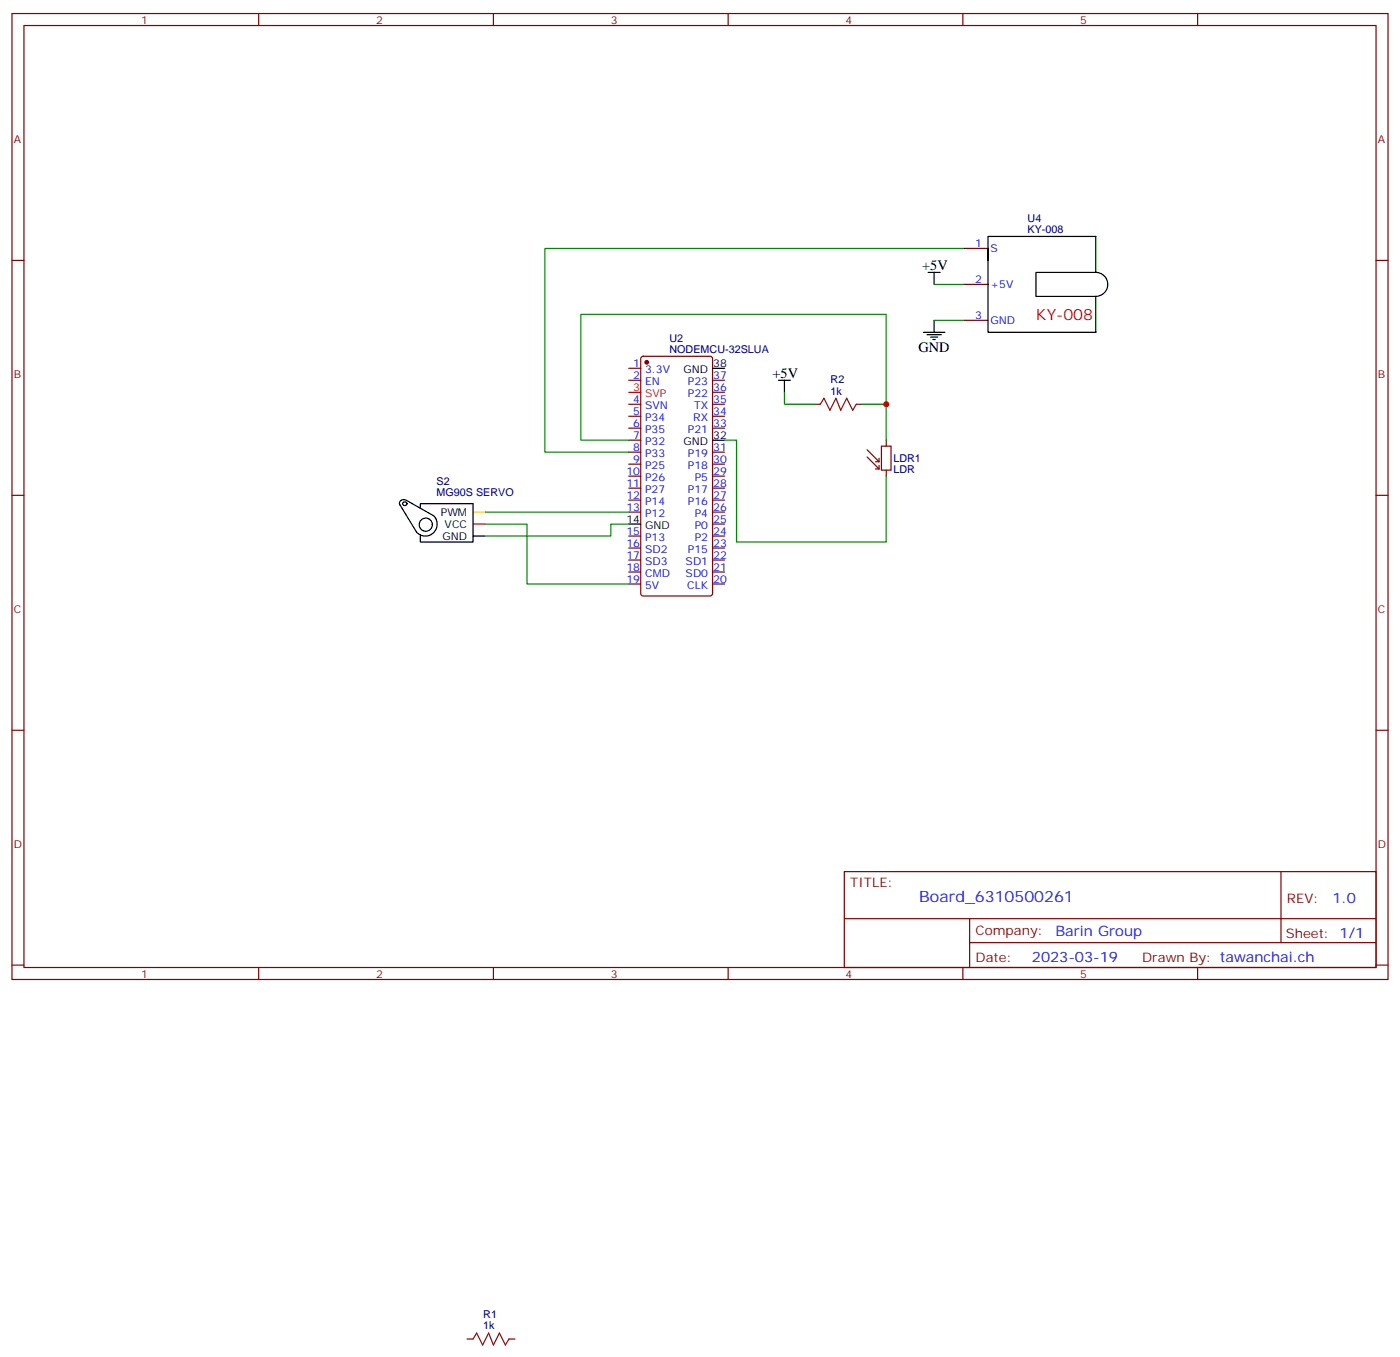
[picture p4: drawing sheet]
<svg xmlns="http://www.w3.org/2000/svg" width="412mm" height="399mm" viewBox="0 0 412 399" stroke-linecap="round" stroke-linejoin="round" font-family="sans-serif">
<g fill="none" stroke="#870000" stroke-width=".35">
<path d="M3.5 4h405.4v284.3h-405.4zM7.1 7.5h398.2v277.3h-398.2zM76.2 4v3.5M145.3 4v3.5M214.5 4v3.5M283.6 4v3.5M352.8 4v3.5M3.5 76.7h3.6M284 73.1h7M405.3 76.7h3.6M284 83.7h7M284 94.3h7"/>
<path d="M185.2 108.4h3.5M185.2 111.9h3.5M185.2 119h3.5M189 105.1l.4-.2h19.8l.6 .4 .1 69.4-.5 .7h-20l-.6-.4-.1-69.4zM209.9 111.9h3.5M209.9 119h3.5M209.9 115.5h3.5M239.9 119h1.8M252.2 119h1.8M185.2 122.5h3.5M185.2 126h3.5M185.2 129.6h3.5"/>
<path d="M185.2 133.1h3.5M185.2 136.6h3.5M209.9 122.5h3.5M209.9 126h3.5M209.9 133.1h3.5M209.9 136.6h3.5M3.5 145.8h3.6M185.2 140.2h3.5M185.2 143.7h3.5M185.2 147.2h3.5M185.2 150.7h3.5M185.2 157.8h3.5"/>
<path d="M209.9 140.2h3.5M209.9 143.7h3.5M209.9 147.2h3.5M209.9 150.7h3.5M209.9 157.8h3.5M209.9 154.3h3.5M405.3 145.8h3.6M185.2 161.3h3.5M185.2 164.9h3.5M185.2 168.4h3.5M185.2 171.9h3.5M209.9 161.3h3.5"/>
<path d="M209.9 164.9h3.5M209.9 168.4h3.5M209.9 171.9h3.5M3.5 214.9h3.6M405.3 214.9h3.6M248.7 256.6h156.6v28.2h-156.6zM377.3 256.6v20.9M248.7 270.4h156.5M285.6 277.5h119.6M285.6 270.4v14.1M3.5 284.1h3.6M76.2 284.8v3.5"/>
<path d="M145.3 284.8v3.5M214.5 284.8v3.5M283.6 284.8v3.5M352.8 284.8v3.5M405.3 284.1h3.6M137.6 394.2h1.7M149.9 394.2h1.8"/>
</g>
<g fill="none" stroke="#000" stroke-width=".35">
<path d="M291 73.1v-3.5h31.8v10.6h-17.6v7h17.6M291 76.7v-3.6v24.7h31.8v-10.6M272 97.8h6.3M273 98.5h4.3M273.4 80.2h3.5M274.1 99.2h2.1M274.8 99.9h.7M275.2 80.2v3.5M275.2 94.3v3.5M322.7 80.2a3.5 3.5 0 0 1 3.6 3.5 3.5 3.5 0 0 1-3.5 3.5M209.9 108.4h3.5M229.3 111.9h3.5"/>
<path d="M231.1 111.9v3.6M209.9 129.6h3.5M117.8 148.6l5 8.1M119.5 147.2a1.16 1.16 0 0 0-1.4 .2 1.16 1.16 0 0 0-.2 1.3M119.6 147.2l8.1 4.6M123.8 149.3v-1h15.5v11.3h-15.5v-2.2M127.8 151.8a3.5 3.5 0 0 1 0 4.9 3.5 3.5 0 0 1-5 .1M139.3 157.8h3.6M185.2 154.3h3.5"/>
<circle cx="119.3" cy="148.3" r=".61"/>
<circle cx="125.4" cy="154.4" r="1.94"/>
</g>
<path d="M255.4 134.5l3.5 3.5M255.4 132.4l3.5 3.5M257.9 138h1M257.9 135.9h1M258.9 134.9v1M258.9 137v1M259.6 131.3h2.9v7.1h-2.9zM261.1 129.6v1.7M261.1 138.4v1.8" fill="none" stroke="#850000" stroke-width=".35"/>
<path d="M139.3 150.7h3.6" fill="none" stroke="#fc0" stroke-width=".35"/>
<path d="M185.2 115.5h3.5M139.3 154.3h3.6" fill="none" stroke="#f00" stroke-width=".35"/>
<circle cx="190.5" cy="106.6" r=".53" fill="#870000" stroke="#870000" stroke-width=".35"/>
<path d="M241.7 119l1-1.8 1.8 3.6 1.7-3.6 1.4 3.6 1.8-3.6 1.8 3.6 1-1.8M139.3 394.2l1.1-1.8 1.8 3.5 1.7-3.5 1.4 3.5 1.8-3.5 1.8 3.5 1-1.7" fill="none" stroke="#a10000" stroke-width=".35"/>
<path d="M284 73.1h-123.5v60h24.7M275.2 83.7h8.8M275.2 94.3h8.8M231.1 115.5v3.5h8.8M254 119h7.1M185.2 129.6h-14.1v-37.1h90v37.1M213.4 129.6h3.6v30h44.1v-19.4M142.9 154.3h12.3v17.6h30M142.9 150.7h42.3M185.2 154.3h-5.3v3.5h-37" fill="none" stroke="#008700" stroke-width=".35"/>
<circle cx="261.1" cy="119" r=".88" fill="#c00"/>
<text font-size="4.6" fill="#c00" x="305.2" y="94.3">KY-008</text>
<text font-size="4.6" fill="#00f" x="270.8" y="265.6">Board_6310500261</text>
<g font-size="4.2">
<text x="271.6" y="79.5">+5V</text>
<text x="270.6" y="103.5">GND</text>
<text x="227.5" y="111.2">+5V</text>
</g>
<g font-size="4.2" fill="#00f">
<text x="392.5" y="265.8">1.0</text>
<text x="310.9" y="275.4">Barin Group</text>
<text x="304" y="283.2">2023-03-19</text>
</g>
<g font-size="3.9" fill="#800">
<text x="250.5" y="261.2">TITLE:</text>
<text x="379.1" y="265.8">REV:</text>
<text x="287.4" y="275.4">Company:</text>
<text x="378.7" y="276">Sheet: 1/1</text>
<text x="287.4" y="283">Date:</text>
<text x="336.4" y="283.1">Drawn By: tawanchai.ch</text>
</g>
<g font-size="3.2" fill="#800">
<text x="41.6" y="7">1</text>
<text x="110.8" y="7">2</text>
<text x="179.9" y="7">3</text>
<text x="249.1" y="7">4</text>
<text x="318.2" y="7">5</text>
<text x="4.1" y="42.1">A</text>
<text x="405.9" y="42.1">A</text>
<text x="4.1" y="111.2">B</text>
<text x="405.9" y="111.2">B</text>
<text x="4.1" y="180.4">C</text>
<text x="405.9" y="180.4">C</text>
<text x="4.1" y="249.5">D</text>
<text x="405.9" y="249.5">D</text>
<text x="41.6" y="287.8">1</text>
<text x="110.8" y="287.8">2</text>
<text x="179.9" y="287.8">3</text>
<text x="249.1" y="287.8">4</text>
<text x="318.2" y="287.8">5</text>
</g>
<g font-size="3.2" fill="#000080">
<text x="302.7" y="65.4">U4</text>
<text x="302.7" y="68.5">KY-008</text>
<text x="197.2" y="100.7">U2</text>
<text x="197.2" y="103.8">NODEMCU-32SLUA</text>
<text x="244.7" y="112.8">R2</text>
<text x="244.7" y="116.2">1k</text>
<text x="263.2" y="136">LDR1</text>
<text x="128.6" y="142.9">S2</text>
<text x="263.2" y="139.2">LDR</text>
<text x="128.6" y="146">MG90S SERVO</text>
<text x="142.4" y="388">R1</text>
<text x="142.4" y="391.3">1k</text>
</g>
<g font-size="3.2" fill="#00f">
<text x="287.3" y="72.8">1</text>
<text x="291.7" y="74.2">S</text>
<text x="287.3" y="83.4">2</text>
<text x="291.7" y="84.8">+5V</text>
<text x="287.3" y="93.9">3</text>
<text x="291.7" y="95.4">GND</text>
<text x="186.5" y="108.1">1</text>
<text x="186.5" y="111.6">2</text>
<text x="190" y="109.8">3.3V</text>
<text x="190" y="113.3">EN</text>
<text x="202.6" y="113.3">P23</text>
<text x="210.1" y="111.6">37</text>
<text x="186.5" y="118.6">4</text>
<text x="202.6" y="116.9">P22</text>
<text x="210.1" y="118.6">35</text>
<text x="210.1" y="115.1">36</text>
<text x="186.5" y="122.2">5</text>
<text x="186.5" y="125.7">6</text>
<text x="190" y="120.4">SVN</text>
<text x="190" y="123.9">P34</text>
<text x="204.2" y="123.9">RX</text>
<text x="204.5" y="120.4">TX</text>
<text x="210.1" y="125.7">33</text>
<text x="210.1" y="122.2">34</text>
<text x="186.5" y="129.2">7</text>
<text x="190" y="127.5">P35</text>
<text x="190" y="131">P32</text>
<text x="202.6" y="127.5">P21</text>
<text x="186.5" y="132.8">8</text>
<text x="186.5" y="136.3">9</text>
<text x="190" y="134.5">P33</text>
<text x="202.6" y="134.5">P19</text>
<text x="210.1" y="136.3">30</text>
<text x="210.1" y="132.8">31</text>
<text x="184.5" y="139.8">10</text>
<text x="184.5" y="143.3">11</text>
<text x="190" y="138">P25</text>
<text x="190" y="141.6">P26</text>
<text x="202.6" y="138">P18</text>
<text x="204.7" y="141.6">P5</text>
<text x="210.1" y="143.3">28</text>
<text x="210.1" y="139.8">29</text>
<text x="184.5" y="146.9">12</text>
<text x="190" y="145.1">P27</text>
<text x="190" y="148.6">P14</text>
<text x="202.6" y="148.6">P16</text>
<text x="202.6" y="145.1">P17</text>
<text x="210.1" y="146.9">27</text>
<text x="184.5" y="150.4">13</text>
<text x="190" y="152.2">P12</text>
<text x="204.7" y="155.7">P0</text>
<text x="204.7" y="152.2">P4</text>
<text x="210.1" y="153.9">25</text>
<text x="210.1" y="150.4">26</text>
<text x="184.5" y="157.4">15</text>
<text x="184.5" y="161">16</text>
<text x="190" y="159.2">P13</text>
<text x="204.7" y="159.2">P2</text>
<text x="210.1" y="161">23</text>
<text x="210.1" y="157.4">24</text>
<text x="184.5" y="164.5">17</text>
<text x="190" y="162.7">SD2</text>
<text x="190" y="166.3">SD3</text>
<text x="202" y="166.3">SD1</text>
<text x="202.6" y="162.7">P15</text>
<text x="210.1" y="164.5">22</text>
<text x="184.5" y="168">18</text>
<text x="184.5" y="171.6">19</text>
<text x="190" y="169.8">CMD</text>
<text x="190" y="173.3">5V</text>
<text x="202" y="169.8">SD0</text>
<text x="202.4" y="173.3">CLK</text>
<text x="210.1" y="171.6">20</text>
<text x="210.1" y="168">21</text>
</g>
<g font-size="3.2">
<text x="201.3" y="109.8">GND</text>
<text x="210.1" y="108.1">38</text>
<text x="201.3" y="131">GND</text>
<text x="210.1" y="129.2">32</text>
<text x="129.9" y="151.8">PWM</text>
<text x="131" y="155.3">VCC</text>
<text x="184.5" y="153.9">14</text>
<text x="190" y="155.7">GND</text>
<text x="130.3" y="158.9">GND</text>
</g>
<g font-size="3.2" fill="#f00">
<text x="186.5" y="115.1">3</text>
<text x="190" y="116.9">SVP</text>
</g>
</svg>
